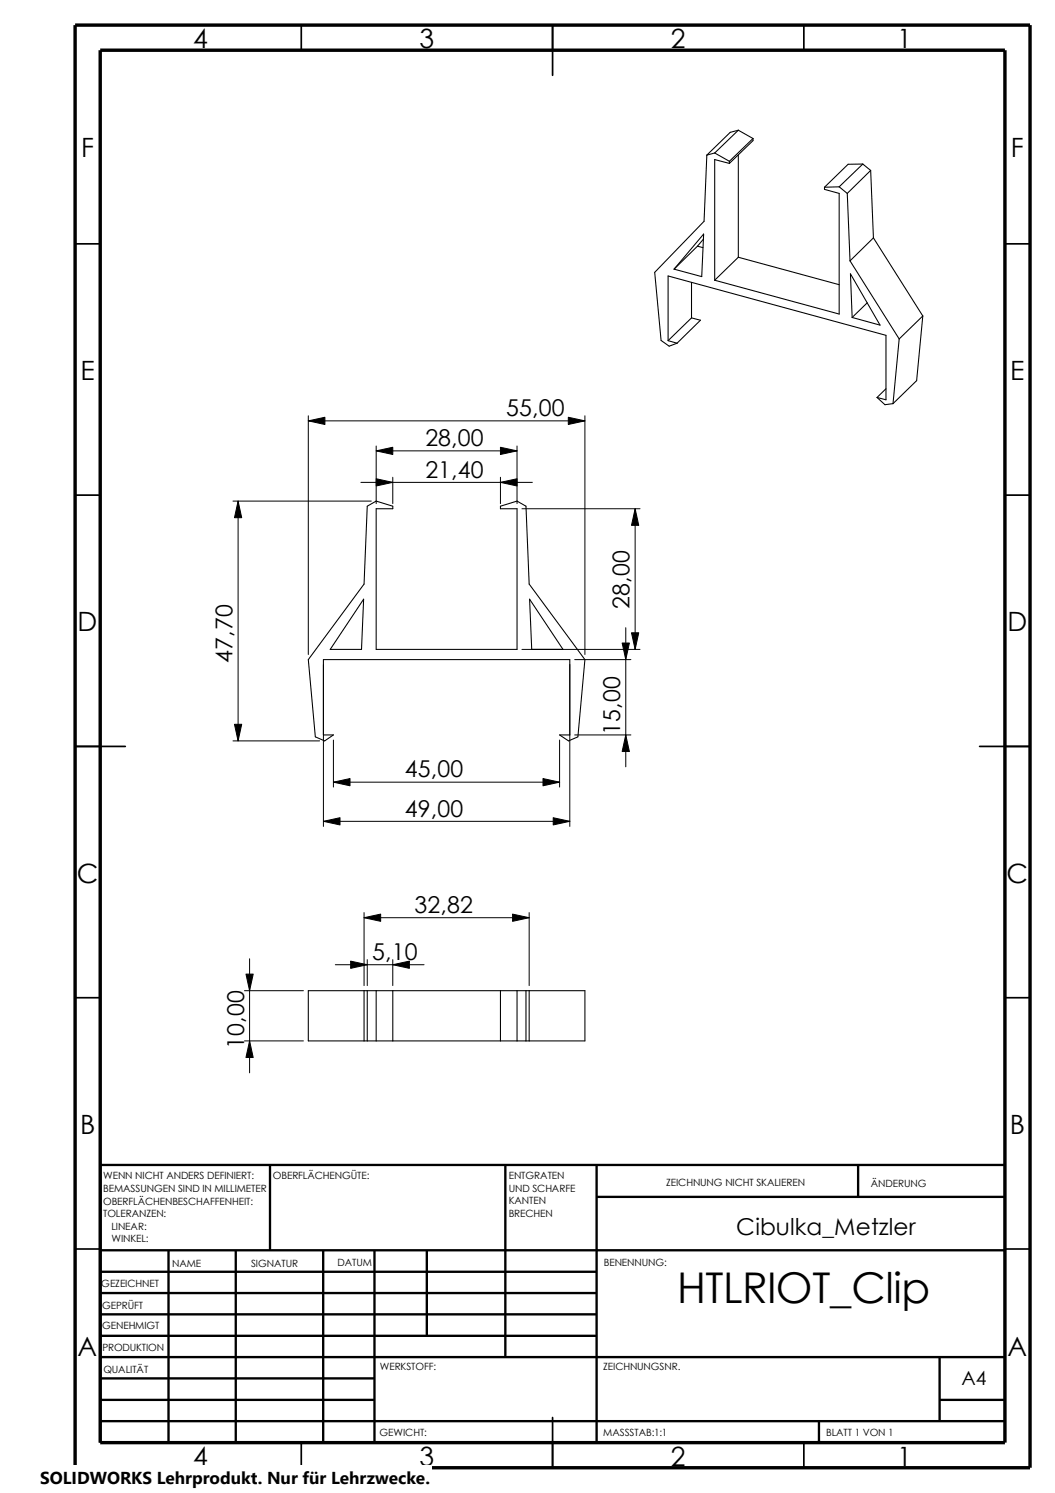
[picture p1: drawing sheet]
<svg xmlns="http://www.w3.org/2000/svg" width="210mm" height="297mm" viewBox="0 0 210 297" stroke-linecap="round" stroke-linejoin="round" font-family="sans-serif">
<g fill="none" stroke="#000" stroke-width=".34">
<path d="M59.9 5v5M109.9 5v10M159.9 5v5M14.9 48.5h5M199.9 48.5h5M14.9 98.5h5M199.9 98.5h5M14.9 148.5h10M194.9 148.5h10M14.9 198.5h5M199.9 198.5h5M14.9 248.5h5"/>
<path d="M199.9 248.5h5M59.9 287v5M109.9 282v10M159.9 287v5"/>
</g>
<g fill="none" stroke="#000" stroke-width=".47">
<path d="M53.7 231.8v17M100.5 231.8v38.2M118.7 231.8v55.2M118.7 238.1h81.2M170.7 231.8v6.3M199.9 231.8h-180v55.2M19.9 248.8h180M19.9 257.3h98.8M19.9 253h98.8M33.5 248.8v38.2M46.9 248.8v38.2M64.3 248.8v38.2"/>
<path d="M74.5 248.8v38.2M84.9 248.8v17M19.9 265.8h98.8M19.9 261.5h98.8M19.9 278.5h54.6M19.9 274.2h54.6M19.9 270h180M186.9 278.5h13M186.9 270v12.7M19.9 282.7h180M162.9 282.7v4.3"/>
</g>
<path d="M14.9 5h190v287h-190zM19.9 10h180v277h-180z" fill="none" stroke="#000" stroke-width=".68" stroke-linecap="butt"/>
<g fill="none" stroke="#000" stroke-width=".21">
<path d="M140.6 30.9l-.5 13.1-9.8 10.2 1.2 13.5 1.6 1.2 1.6-.6M142.2 30.4l-1.6 .5M142.2 30.4l2.9 1.7M145.1 32.1v.4M145.1 32.5l-2.9-.8v24.1M146.9 25.9l-4.7 4.5M146.9 25.9l2.9 1.7M146.9 25.9l-1.6 .4-4.7 4.6M146.9 30.8v20.4M149.8 27.6l-4.7 4.5M149.8 27.6v.4l-4.7 4.5M164 37.3v.4l3 .8v24l-24.8-6.7"/>
<path d="M167 37.2l-3 .1M167 37.2l1.6 1.3M168.6 38.5l.5 13.4M171.7 32.6l-4.7 4.6M171.7 32.6l1.5 1.3M171.7 32.6l-3 .1-4.7 4.6M173.2 33.9l-4.6 4.6M173.2 33.9l.6 13.4M137.6 56.2v7M138.8 49l1.1 .3M138.8 49l-4.7 4.6M140 47.6l-1.2 1.4"/>
<path d="M140 46.6l-.4 8.4-5.5-1.4zM146.9 51.2l-4.7 4.6M146.9 51.2l20.1 5.4M169.1 51.9l9.8 15.5M169.2 54.5l5.9 10.2-5.6-1.5zM173.8 47.3l-4.7 4.6M173.8 47.3l9.8 15.6M132.9 67.8v-12.9l43.4 11.8v12.8l-1.8-.4M132.9 67.8l1.8 .5M137.6 63.2l-4.7 4.6M137.6 63.2l1.8 .5-4.7 4.6M172.6 60.2l-3.1 3"/>
<path d="M174.5 79.1l1.6 1.4 1.6-.2M176.3 77.3l-1.8 1.8M178.9 67.4l-1.2 12.9M183.6 62.9l-4.7 4.5M183.6 62.9l-1.2 12.8-4.7 4.6M72.3 119.2l-.4 10h-6.2zM73.1 100.7l1.7-1 3.3 1v.5h-3.3v28h28.1v-28h-3.3v-.5l3.3-1 1.7 1 .7 15.5 11.1 15-1.4 15.4-1.9 .8-1.8-1.2h2.1v-15h-49.1v15h2l-1.7 1.2-1.9-.8-1.4-15.4 11.1-15zM105.4 119.2l6.6 10h-6.2zM61.3 197.1h55.1v10h-55.1zM72.4 197.1v10M73.1 197.1v10M74.8 197.1v10"/>
<path d="M78.1 197.1v10M99.6 197.1v10M102.9 197.1v10M104.6 197.1v10M105.3 197.1v10"/>
</g>
<g fill="none" stroke="#000" stroke-width=".2">
<path d="M46.4 99.7h27.5M47.4 99.7l.7 3.3h-1.4zM47.4 99.7v47.7M61.3 83.7l3.3-.7v1.5zM61.3 82.7v47.5M61.3 83.7h55.1M71.8 96h34.1M74.8 95.2l3.3 .8-3.3 .7zM74.8 89.7l3.3-.7v1.4zM74.8 89.7h28.1M74.8 88.7v11.5M78.1 95v5.2"/>
<path d="M99.6 96l3.3-.8v1.5zM99.6 89l3.3 .7-3.3 .7zM99.6 95v5.2M102.9 88.7v11.5M113.1 83l3.3 .7-3.3 .8zM116.4 82.7v47.5M103.8 101.2h23.5M126.4 101.2l.7 3.3h-1.5zM126.4 101.2v28M64.3 132.2v32.2M103.8 129.2h23.5M113.4 132.2v32.2"/>
<path d="M114.3 131.2h11.2M123.8 127.9h1.4l-.7 3.3zM124.5 124.9v27.7M125.6 125.9h1.5l-.7 3.3zM46.4 147.4h17.2M46.7 144.1h1.4l-.7 3.3zM66.3 155.6l3.3-.7v1.4zM66.3 155.6h45M66.3 147.2v9.4M108 154.9l3.3 .7-3.3 .7zM111.3 147.2v9.4M114.3 146.2h11.2"/>
<path d="M124.5 146.2l.7 3.3h-1.4zM64.3 163.4l3.3-.7v1.4zM64.3 163.4h49.1M110.1 162.7l3.3 .7-3.3 .7zM48.6 197.1h11.8M48.9 193.8h1.5l-.7 3.3zM49.7 190.8v22.6M66.7 191.9h17.7M69.8 191.2l3.3 .7-3.3 .8zM72.4 182.6l3.3-.7v1.4zM72.4 181.6v14.5M72.4 182.6h32.9"/>
<path d="M73.1 190.9v5.2M78.1 191.9l3.3-.7v1.5zM78.1 190.9v5.2M102 181.9l3.3 .7-3.3 .7zM105.3 181.6v14.5M48.6 207.1h11.8M49.7 207.1l.7 3.3h-1.5z"/>
</g>
<g fill="#000">
<path d="M47.4 99.7l.7 3.3h-1.4zM61.3 83.7l3.3-.7v1.5zM74.8 89.7l3.3-.7v1.4zM74.8 95.2l3.3 .8-3.3 .7zM99.6 96l3.3-.8v1.5zM99.6 89l3.3 .7-3.3 .7zM113.1 83l3.3 .7-3.3 .8zM126.4 101.2l.7 3.3h-1.5zM123.8 127.9h1.4l-.7 3.3zM125.6 125.9h1.5l-.7 3.3zM46.7 144.1h1.4l-.7 3.3zM66.3 155.6l3.3-.7v1.4z"/>
<path d="M108 154.9l3.3 .7-3.3 .7zM124.5 146.2l.7 3.3h-1.4zM64.3 163.4l3.3-.7v1.4zM110.1 162.7l3.3 .7-3.3 .7zM48.9 193.8h1.5l-.7 3.3zM72.4 182.6l3.3-.7v1.4zM69.8 191.2l3.3 .7-3.3 .8zM78.1 191.9l3.3-.7v1.5zM102 181.9l3.3 .7-3.3 .7zM49.7 207.1l.7 3.3h-1.5z"/>
</g>
<path d="M8 291.5h77.9v5.5h-77.9z" fill="#fff"/>
<text font-size="8.4" x="134.7" y="259.2">HTLRIOT_Clip</text>
<g font-size="5.3">
<text x="38.4" y="9.6">4</text>
<text x="83.4" y="9.6">3</text>
<text x="133.5" y="9.6">2</text>
<text x="178.5" y="9.6">1</text>
<text x="16.1" y="31.3">F</text>
<text x="201.1" y="31.3">F</text>
<text x="16" y="75.6">E</text>
<text x="201" y="75.6">E</text>
<text x="15.5" y="125.6">D</text>
<text x="200.4" y="125.6">D</text>
<text x="15.3" y="175.6">C</text>
<text x="200.3" y="175.6">C</text>
<text x="15.9" y="225.6">B</text>
<text x="200.9" y="225.6">B</text>
<text x="15.5" y="269.8">A</text>
<text x="200.5" y="269.8">A</text>
<text x="38.4" y="291.6">4</text>
<text x="83.4" y="291.6">3</text>
<text x="133.5" y="291.6">2</text>
<text x="178.5" y="291.6">1</text>
</g>
<g font-size="4.6">
<text x="100.7" y="82.8">55,00</text>
<text x="84.6" y="88.8">28,00</text>
<text x="84.6" y="95">21,40</text>
<text x="125.3" y="121.1" transform="rotate(-90 125.3 121.1)">28,00</text>
<text x="46.3" y="131.9" transform="rotate(-90 46.3 131.9)">47,70</text>
<text x="123.4" y="146.2" transform="rotate(-90 123.4 146.2)">15,00</text>
<text x="80.6" y="154.7">45,00</text>
<text x="80.6" y="162.5">49,00</text>
<text x="82.5" y="181.7">32,82</text>
<text x="74" y="191">5,10</text>
<text x="48.6" y="208.7" transform="rotate(-90 48.6 208.7)">10,00</text>
<text x="146.5" y="245.7">Cibulka_Metzler</text>
</g>
<text font-size="3.9" x="191.3" y="275.6">A4</text>
<text font-size="3.4" x="8" y="295.2">SOLIDWORKS Lehrprodukt. Nur für Lehrzwecke.</text>
<g font-size="2">
<text x="20.5" y="234.7">WENN NICHT ANDERS DEFINIERT:</text>
<text x="20.5" y="237.2">BEMASSUNGEN SIND IN MILLIMETER</text>
<text x="20.5" y="239.6">OBERFLÄCHENBESCHAFFENHEIT:</text>
<text x="54.3" y="234.7">OBERFLÄCHENGÜTE:</text>
<text x="101.2" y="234.6">ENTGRATEN</text>
<text x="101.2" y="237.1">UND SCHARFE</text>
<text x="101.2" y="239.6">KANTEN</text>
<text x="132.5" y="236">ZEICHNUNG NICHT SKALIEREN</text>
<text x="173.3" y="236.2">ÄNDERUNG</text>
<text x="20.5" y="242.1">TOLERANZEN:</text>
<text x="22.2" y="244.6">LINEAR:</text>
<text x="101.2" y="242.1">BRECHEN</text>
<text x="22.2" y="247.1">WINKEL:</text>
<text x="67.1" y="252">DATUM</text>
<text x="120.1" y="252">BENENNUNG:</text>
<text x="20.2" y="256.1">GEZEICHNET</text>
<text x="34.2" y="252.1">NAME</text>
<text x="50" y="252">SIGNATUR</text>
<text x="20.3" y="260.4">GEPRÜFT</text>
<text x="20.3" y="264.5">GENEHMIGT</text>
<text x="20.4" y="268.8">PRODUKTION</text>
<text x="20.6" y="273.2">QUALITÄT</text>
<text x="75.6" y="272.6">WERKSTOFF:</text>
<text x="120" y="272.6">ZEICHNUNGSNR.</text>
<text x="75.5" y="285.6">GEWICHT:</text>
<text x="120" y="285.7">MASSSTAB:1:1</text>
<text x="164.4" y="285.7">BLATT 1 VON 1</text>
</g>
</svg>
